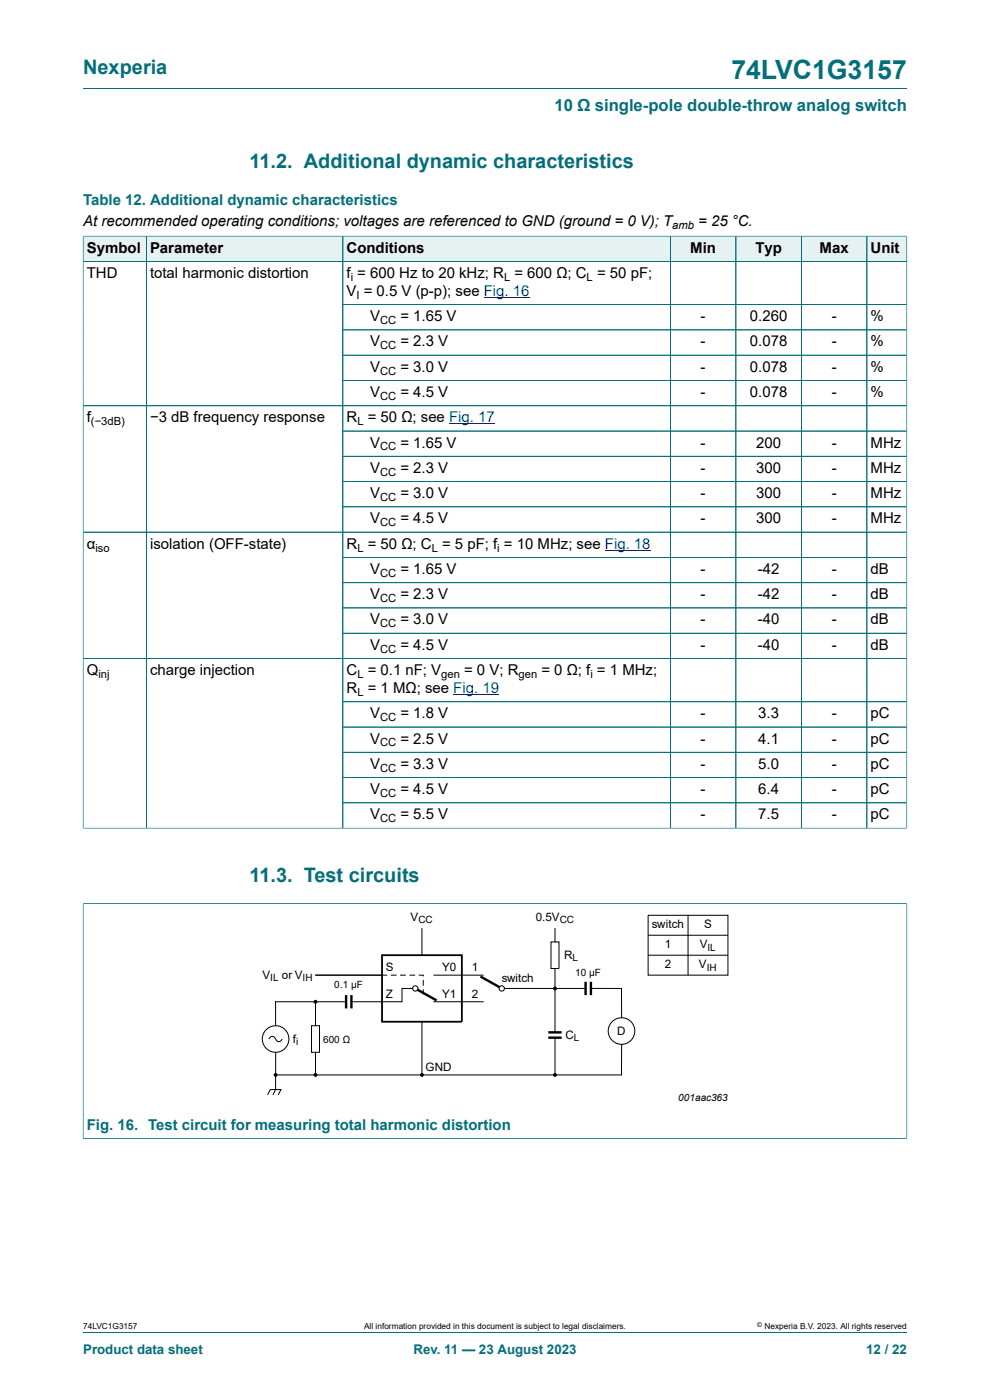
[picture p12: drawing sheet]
<svg xmlns="http://www.w3.org/2000/svg" width="210mm" height="297mm" viewBox="0 0 210 297" stroke-linecap="round" stroke-linejoin="round" font-family="sans-serif">
<path d="M17.6 18.8h174.8" fill="none" stroke="#036f7b" stroke-width=".21"/>
<path d="M17.7 50.2h13.3v5.2h-13.3z" fill="#e6f1f2"/>
<path d="M17.6 50v5.5h13.4v-5.4h-13.4" fill="none" stroke="#036f7b" stroke-width=".21"/>
<path d="M31.1 50.2h41.6v5.2h-41.6z" fill="#e6f1f2"/>
<path d="M31 50.1h41.7v5.4h-41.7z" fill="none" stroke="#036f7b" stroke-width=".21"/>
<path d="M72.8 50.2h69.3v5.2h-69.3z" fill="#e6f1f2"/>
<path d="M72.7 50.1h69.5v5.4h-69.5z" fill="none" stroke="#036f7b" stroke-width=".21"/>
<path d="M142.3 50.2h13.7v5.2h-13.7z" fill="#e6f1f2"/>
<path d="M142.2 50.1h13.9v5.4h-13.9z" fill="none" stroke="#036f7b" stroke-width=".21"/>
<path d="M156.2 50.2h13.7v5.2h-13.7z" fill="#e6f1f2"/>
<path d="M156.1 50.1h13.9v5.4h-13.9z" fill="none" stroke="#036f7b" stroke-width=".21"/>
<path d="M170.1 50.2h13.7v5.2h-13.7z" fill="#e6f1f2"/>
<path d="M170 50.1h13.9v5.4h-13.9z" fill="none" stroke="#036f7b" stroke-width=".21"/>
<path d="M184 50.2h8.3v5.2h-8.3z" fill="#e6f1f2"/>
<g fill="none" stroke="#036f7b" stroke-width=".21">
<path d="M17.6 55.5h174.8M17.6 50.2v125.6M17.7 50.1h174.7M31 50.2v125.5M72.7 50.2v125.5M142.2 50.2v125.5M156.1 50.2v125.5M170 50.2v125.5M183.9 50.1v125.6M192.4 50v125.8M72.7 64.6h119.7M72.7 70h119.7"/>
<path d="M192.4 75.4h-119.7M17.6 86.1h174.8M72.7 80.7h119.7M72.7 91.4h119.7M72.7 96.8h119.7M17.6 112.9h174.8M72.7 107.5h119.7M72.7 118.3h119.7M192.4 102.2h-119.7M17.6 139.7h174.8M72.7 123.6h119.7M72.7 129h119.7"/>
<path d="M72.7 134.3h119.7M72.7 148.9h119.7M72.7 154.2h119.7M72.7 159.6h119.7M17.6 175.7h174.8M72.7 165h119.7M72.7 170.3h119.7M17.6 191.7h174.8M17.6 191.6v50M192.4 191.6v50M17.6 241.6h174.8"/>
</g>
<path d="M102.6 63.1h9.7M95.3 89.9h9.7M128.3 116.7h9.7M96.2 147.3h9.6" fill="none" stroke="#00f" stroke-width=".21"/>
<path d="M58.5 212.5h14.9M117.7 205.5v13.5M56.8 232.3l.5-1.2h2.3l-.6 1.2M58.5 231.1l-.6 1.2M117.7 220.1v7.9" fill="none" stroke="#000" stroke-width=".21"/>
<path d="M73.4 211.1v2.8M74.5 211.1v2.8M101.9 207.2l4.5 2.5M116.3 219h2.8M124.2 208.3v2.8M125.3 208.3v2.8M116.3 220.1h2.8" fill="none" stroke="#000" stroke-width=".51"/>
<circle cx="106.4" cy="209.7" r=".56" fill="#fff"/>
<g fill="none" stroke="#000" stroke-width=".21">
<path d="M107 209.7h17.2"/>
<circle cx="106.4" cy="209.7" r=".56"/>
</g>
<path d="M88.1 209.7l4.5 2.5" fill="none" stroke="#000" stroke-width=".51"/>
<circle cx="88.1" cy="209.7" r=".56" fill="#fff"/>
<g fill="none" stroke="#000" stroke-width=".21">
<path d="M89.5 197v5.6M116.9 199.8h1.7v5.7h-1.7zM117.7 197v2.8M137.5 194.2h16.9v12.7h-16.9zM137.5 198.4h16.9M145.9 194.2v12.7M58.5 212.5v5.1M66.1 217.6h1.7v5.6h-1.7zM66.9 206.9h15.1M66.9 212.5v5.1M83 206.9h1M85 206.9h1"/>
<path d="M87 206.9h1M87.5 209.7h-2.2v2.8h-10.8M88.9 206.9h.9v.1M89.5 216.8v11.2h-31M89.8 208v1M89.8 210v.8M92 212.5h10.5M92 206.9h10.5M125.3 209.7h6.5l.1 6.2M137.5 202.6h16.9M57 220.4a.74 .74 0 0 1 .8-.5 .74 .74 0 0 1 .7 .6 .71 .71 0 0 0 .7 .5 .71 .71 0 0 0 .7-.6M58.5 223.2v7.9"/>
<path d="M66.9 223.2v4.8M131.9 221.5l-.1 6.5h-42.3"/>
<circle cx="88.1" cy="209.7" r=".56"/>
<circle cx="131.8" cy="218.7" r="2.81"/>
<circle cx="58.5" cy="220.4" r="2.81"/>
</g>
<g fill="#000">
<circle cx="66.9" cy="212.5" r=".28"/>
<circle cx="117.7" cy="209.7" r=".28"/>
<circle cx="58.5" cy="228" r=".28"/>
<circle cx="66.9" cy="228" r=".28"/>
<circle cx="89.5" cy="228" r=".28"/>
<circle cx="117.7" cy="228" r=".28"/>
</g>
<g fill="none" stroke="#000" stroke-width=".25">
<circle cx="66.9" cy="212.5" r=".28"/>
<circle cx="117.7" cy="209.7" r=".28"/>
<circle cx="58.5" cy="228" r=".28"/>
<circle cx="66.9" cy="228" r=".28"/>
<circle cx="89.5" cy="228" r=".28"/>
<circle cx="117.7" cy="228" r=".28"/>
</g>
<path d="M81 202.6h17v14.2h-17z" fill="none" stroke="#000" stroke-width=".38"/>
<path d="M17.6 191.8v49.7M17.7 191.7h174.6M192.4 191.8v49.7M17.7 241.6h174.6M17.6 282.6h174.8" fill="none" stroke="#036f7b" stroke-width=".21"/>
<text font-size="5.6" fill="#036f7b" x="155.1" y="16.8">74LVC1G3157</text>
<g font-size="4.2" fill="#036f7b">
<text x="17.6" y="15.6">Nexperia</text>
<text x="52.9" y="35.7">11.2. Additional dynamic characteristics</text>
<text x="52.9" y="187.1">11.3. Test circuits</text>
</g>
<text font-size="3.5" fill="#036f7b" x="117.6" y="23.7">10 Ω single-pole double-throw analog switch</text>
<g font-size="3.2" fill="#036f7b">
<text x="17.6" y="43.4">Table 12. Additional dynamic characteristics</text>
<text x="18.4" y="239.7">Fig. 16. Test circuit for measuring total harmonic distortion</text>
</g>
<g font-size="3.2">
<text x="17.6" y="48">At recommended operating conditions; voltages are referenced to GND (ground = 0 V); T</text>
<text x="148.1" y="48">= 25 °C.</text>
<text x="18.4" y="53.6">Symbol</text>
<text x="31.8" y="53.6">Parameter</text>
<text x="73.5" y="53.6">Conditions</text>
<text x="146.4" y="53.6">Min</text>
<text x="160.2" y="53.6">Typ</text>
<text x="173.9" y="53.6">Max</text>
<text x="184.7" y="53.6">Unit</text>
<text x="18.4" y="59">THD</text>
<text x="31.8" y="59">total harmonic distortion</text>
<text x="73.5" y="59">f = 600 Hz to 20 kHz; R = 600 Ω; C = 50 pF;</text>
<text x="73.5" y="62.8">V = 0.5 V (p-p); see Fig. 16</text>
<text x="78.5" y="68.1">V</text>
<text x="84.9" y="68.1">= 1.65 V</text>
<text x="148.6" y="68.1">-</text>
<text x="159.1" y="68.1">0.260</text>
<text x="176.4" y="68.1">-</text>
<text x="184.7" y="68.1">%</text>
<text x="78.5" y="73.5">V</text>
<text x="84.9" y="73.5">= 2.3 V</text>
<text x="148.6" y="73.5">-</text>
<text x="159.1" y="73.5">0.078</text>
<text x="176.4" y="73.5">-</text>
<text x="184.7" y="73.5">%</text>
<text x="78.5" y="78.9">V</text>
<text x="84.9" y="78.9">= 3.0 V</text>
<text x="148.6" y="78.9">-</text>
<text x="159.1" y="78.9">0.078</text>
<text x="176.4" y="78.9">-</text>
<text x="184.7" y="78.9">%</text>
<text x="18.4" y="89.6">f</text>
<text x="31.8" y="89.6">−3 dB frequency response</text>
<text x="73.5" y="89.6">R = 50 Ω; see Fig. 17</text>
<text x="78.5" y="84.2">V</text>
<text x="84.9" y="84.2">= 4.5 V</text>
<text x="148.6" y="84.2">-</text>
<text x="159.1" y="84.2">0.078</text>
<text x="176.4" y="84.2">-</text>
<text x="184.7" y="84.2">%</text>
<text x="78.5" y="94.9">V</text>
<text x="84.9" y="94.9">= 1.65 V</text>
<text x="148.6" y="94.9">-</text>
<text x="160.4" y="94.9">200</text>
<text x="176.4" y="94.9">-</text>
<text x="184.7" y="94.9">MHz</text>
<text x="78.5" y="100.3">V</text>
<text x="84.9" y="100.3">= 2.3 V</text>
<text x="148.6" y="100.3">-</text>
<text x="160.4" y="100.3">300</text>
<text x="176.4" y="100.3">-</text>
<text x="184.7" y="100.3">MHz</text>
<text x="78.5" y="105.7">V</text>
<text x="84.9" y="105.7">= 3.0 V</text>
<text x="148.6" y="105.7">-</text>
<text x="160.4" y="105.7">300</text>
<text x="176.4" y="105.7">-</text>
<text x="184.7" y="105.7">MHz</text>
<text x="78.5" y="111">V</text>
<text x="84.9" y="111">= 4.5 V</text>
<text x="148.6" y="111">-</text>
<text x="160.4" y="111">300</text>
<text x="176.4" y="111">-</text>
<text x="184.7" y="111">MHz</text>
<text x="18.4" y="116.4">α</text>
<text x="31.8" y="116.4">isolation (OFF-state)</text>
<text x="73.5" y="116.4">R = 50 Ω; C = 5 pF; f = 10 MHz; see Fig. 18</text>
<text x="78.5" y="121.8">V</text>
<text x="84.9" y="121.8">= 1.65 V</text>
<text x="148.6" y="121.8">-</text>
<text x="160.8" y="121.8">-42</text>
<text x="176.4" y="121.8">-</text>
<text x="184.7" y="121.8">dB</text>
<text x="78.5" y="127.1">V</text>
<text x="84.9" y="127.1">= 2.3 V</text>
<text x="148.6" y="127.1">-</text>
<text x="160.8" y="127.1">-42</text>
<text x="176.4" y="127.1">-</text>
<text x="184.7" y="127.1">dB</text>
<text x="78.5" y="132.5">V</text>
<text x="78.5" y="137.8">V</text>
<text x="84.9" y="132.5">= 3.0 V</text>
<text x="84.9" y="137.8">= 4.5 V</text>
<text x="148.6" y="132.5">-</text>
<text x="148.6" y="137.8">-</text>
<text x="160.8" y="132.5">-40</text>
<text x="160.8" y="137.8">-40</text>
<text x="176.4" y="132.5">-</text>
<text x="176.4" y="137.8">-</text>
<text x="184.7" y="132.5">dB</text>
<text x="184.7" y="137.8">dB</text>
<text x="18.4" y="143.2">Q</text>
<text x="31.8" y="143.2">charge injection</text>
<text x="73.5" y="143.2">C = 0.1 nF; V</text>
<text x="98.4" y="143.2">= 0 V; R</text>
<text x="114.8" y="143.2">= 0 Ω; f = 1 MHz;</text>
<text x="73.5" y="147">R = 1 MΩ; see Fig. 19</text>
<text x="78.5" y="152.4">V</text>
<text x="84.9" y="152.4">= 1.8 V</text>
<text x="148.6" y="152.4">-</text>
<text x="160.8" y="152.4">3.3</text>
<text x="176.4" y="152.4">-</text>
<text x="184.7" y="152.4">pC</text>
<text x="78.5" y="157.7">V</text>
<text x="84.9" y="157.7">= 2.5 V</text>
<text x="148.6" y="157.7">-</text>
<text x="160.8" y="157.7">4.1</text>
<text x="176.4" y="157.7">-</text>
<text x="184.7" y="157.7">pC</text>
<text x="78.5" y="163.1">V</text>
<text x="84.9" y="163.1">= 3.3 V</text>
<text x="148.6" y="163.1">-</text>
<text x="160.8" y="163.1">5.0</text>
<text x="176.4" y="163.1">-</text>
<text x="184.7" y="163.1">pC</text>
<text x="78.5" y="168.5">V</text>
<text x="78.5" y="173.8">V</text>
<text x="84.9" y="168.5">= 4.5 V</text>
<text x="84.9" y="173.8">= 5.5 V</text>
<text x="148.6" y="168.5">-</text>
<text x="148.6" y="173.8">-</text>
<text x="160.8" y="168.5">6.4</text>
<text x="160.8" y="173.8">7.5</text>
<text x="176.4" y="168.5">-</text>
<text x="176.4" y="173.8">-</text>
<text x="184.7" y="168.5">pC</text>
<text x="184.7" y="173.8">pC</text>
</g>
<g font-size="2.8" fill="#036f7b">
<text x="17.6" y="287.2">Product data sheet</text>
<text x="87.7" y="287.2">Rev. 11 — 23 August 2023</text>
<text x="183.7" y="287.2">12 / 22</text>
</g>
<g font-size="2.5">
<text x="87.1" y="195.3">V</text>
<text x="113.7" y="195.3">0.5V</text>
<text x="138.3" y="196.9">switch</text>
<text x="149.3" y="196.9">S</text>
<text x="119.7" y="203.5">R</text>
<text x="141" y="201.2">1</text>
<text x="148.5" y="201.2">V</text>
<text x="55.7" y="207.7">V</text>
<text x="59.8" y="207.7">or V</text>
<text x="81.8" y="206">S</text>
<text x="93.8" y="206">Y0</text>
<text x="100.1" y="206">1</text>
<text x="106.4" y="208.2">switch</text>
<text x="141" y="205.4">2</text>
<text x="148.3" y="205.4">V</text>
<text x="81.8" y="211.7">Z</text>
<text x="93.8" y="211.7">Y1</text>
<text x="100.1" y="211.7">2</text>
<text x="62.1" y="221.3">f</text>
<text x="119.9" y="220.4">C</text>
<text x="130.9" y="219.5">D</text>
<text x="90.3" y="227.2">GND</text>
</g>
<g font-size="2.4">
<text x="142.6" y="48.6">amb</text>
<text x="74.4" y="59.6">i</text>
<text x="106.9" y="59.6">L</text>
<text x="124.4" y="59.6">L</text>
<text x="75.6" y="63.4">I</text>
<text x="80.6" y="68.7">CC</text>
<text x="80.6" y="74.1">CC</text>
<text x="80.6" y="79.5">CC</text>
<text x="80.6" y="84.8">CC</text>
<text x="19.3" y="90.2">(−3dB)</text>
<text x="75.8" y="90.2">L</text>
<text x="80.6" y="95.6">CC</text>
<text x="80.6" y="100.9">CC</text>
<text x="80.6" y="106.3">CC</text>
<text x="80.6" y="111.6">CC</text>
<text x="20.3" y="117">iso</text>
<text x="75.8" y="117">L</text>
<text x="91.6" y="117">L</text>
<text x="105.5" y="117">i</text>
<text x="80.6" y="122.4">CC</text>
<text x="80.6" y="127.7">CC</text>
<text x="80.6" y="133.1">CC</text>
<text x="20.9" y="143.8">inj</text>
<text x="75.8" y="143.8">L</text>
<text x="80.6" y="138.5">CC</text>
<text x="93.6" y="143.8">gen</text>
<text x="110" y="143.8">gen</text>
<text x="125.2" y="143.8">i</text>
<text x="75.8" y="147.6">L</text>
<text x="80.6" y="153">CC</text>
<text x="80.6" y="158.4">CC</text>
<text x="80.6" y="163.7">CC</text>
<text x="80.6" y="169.1">CC</text>
<text x="80.6" y="174.4">CC</text>
</g>
<g font-size="2.1">
<text x="88.8" y="195.8">CC</text>
<text x="118.7" y="195.8">CC</text>
<text x="121.5" y="203.9">L</text>
<text x="150.1" y="201.7">IL</text>
<text x="57.3" y="208.2">IL</text>
<text x="64.2" y="208.2">IH</text>
<text x="70.9" y="209.6">0.1 µF</text>
<text x="122" y="207.1">10 µF</text>
<text x="149.9" y="206">IH</text>
<text x="62.8" y="221.7">i</text>
<text x="68.6" y="221.3">600 Ω</text>
<text x="121.7" y="220.9">L</text>
<text x="143.9" y="233.6">001aac363</text>
</g>
<g font-size="1.8">
<text x="17.6" y="282">74LVC1G3157</text>
<text x="77.2" y="282">All information provided in this document is subject to legal disclaimers.</text>
<text x="162.2" y="282">Nexperia B.V. 2023. All rights reserved</text>
</g>
<text font-size="1.4" x="160.6" y="281.6">©</text>
</svg>
